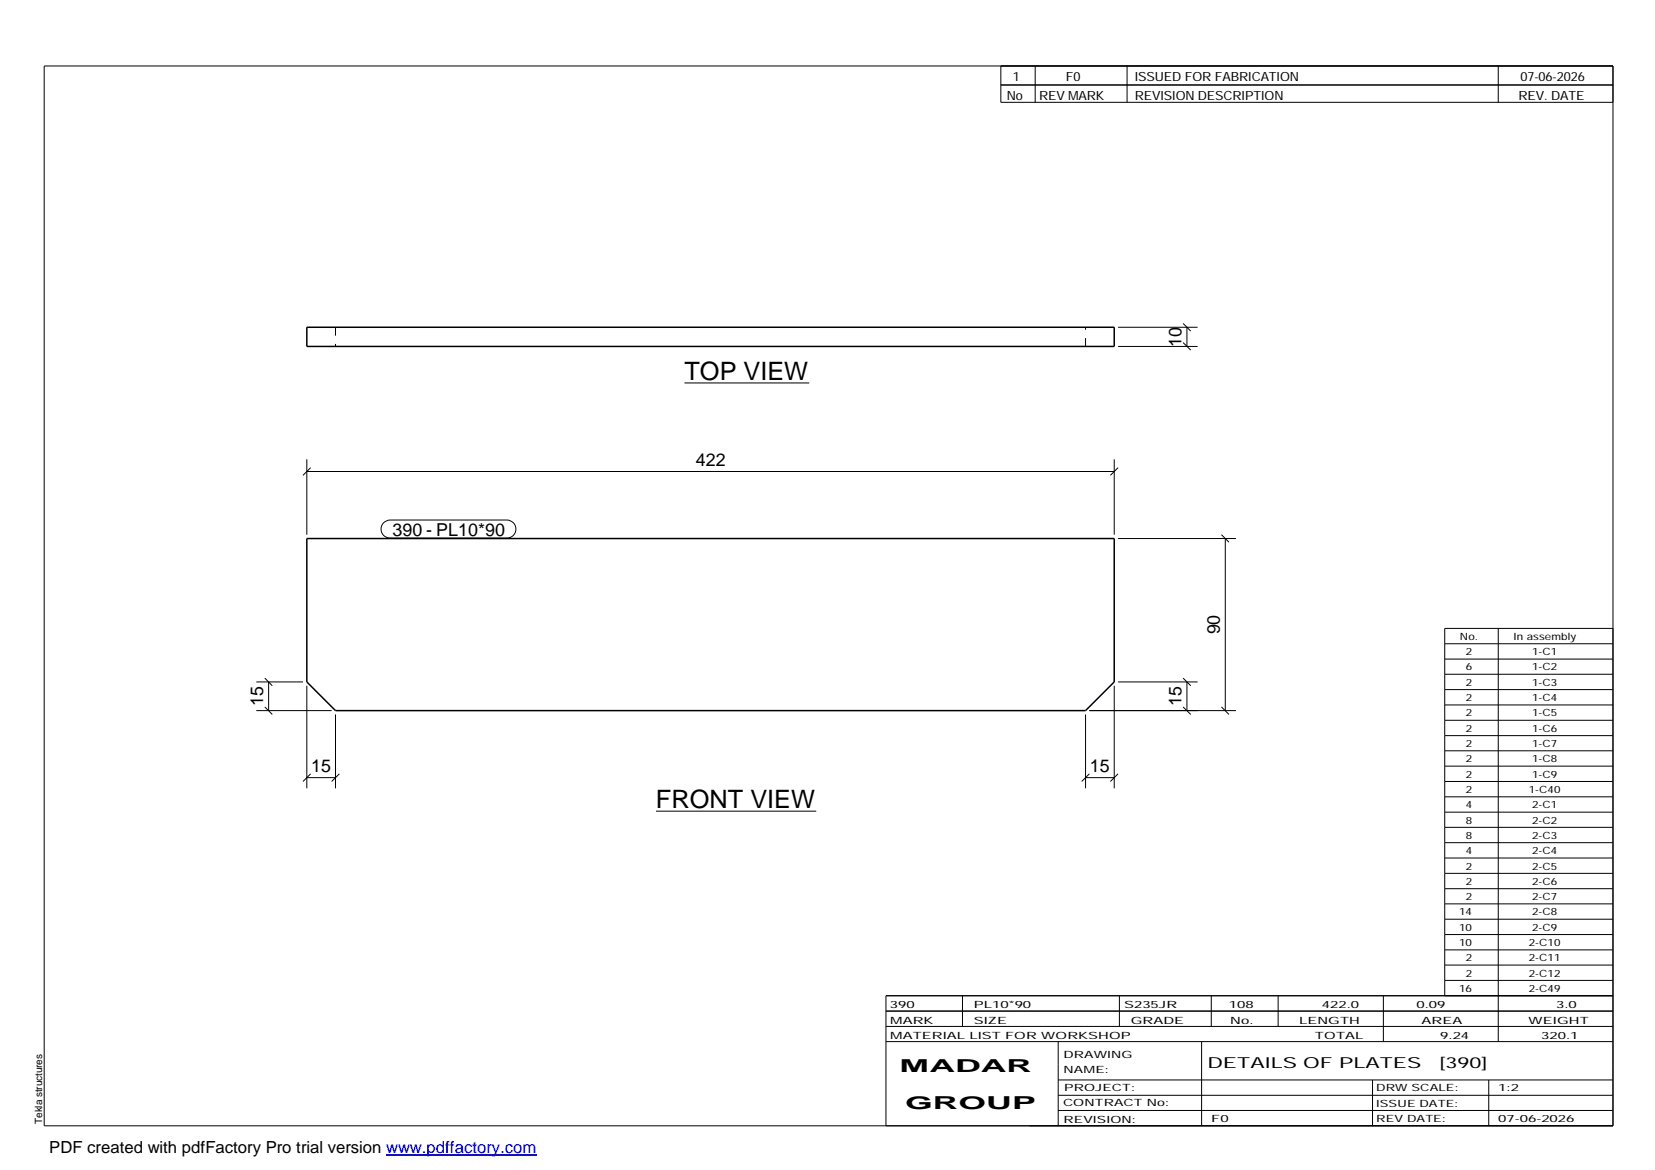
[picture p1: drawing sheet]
<svg xmlns="http://www.w3.org/2000/svg" width="420mm" height="297mm" viewBox="0 0 420 297" stroke-linecap="round" stroke-linejoin="round" font-family="sans-serif">
<path d="M77.9 83.1h205v4.9h-205zM77.9 136.7h205v36.4l-7.3 7.3h-190.4l-7.3-7.3z" fill="none" stroke="#000" stroke-width=".38"/>
<path d="M85.2 83.1v4.9M275.6 88v-4.9" fill="none" stroke="#000" stroke-width=".25" stroke-dasharray="2.1 2.1" stroke-linecap="butt"/>
<g fill="none" stroke="#000" stroke-width=".25">
<path d="M11.2 16.7h398.3v269.1h-398.3zM254.1 16.7v9.3h155.4M262.8 16.7v9.3M286.1 16.7v9.3M380.4 16.7v9.3M254.1 21.6h155.4M173.8 97.2h31.6M283.8 88h20.2M283.8 83.1h20.2M300.4 87l1.9 1.9M300.4 82.1l1.9 2M301.3 83.1v4.9"/>
<path d="M77.9 119.7h205M77.9 116.6v19.1M78.9 118.7l-2 2M282.9 116.6v19.1M283.8 118.7l-1.9 2M97.4 132.7l.8-.5 .8-.2h29.7a2.29 2.29 0 0 1 2.3 2.3 2.29 2.29 0 0 1-2.3 2.3h-29.7a2.27 2.27 0 0 1-2.1-1.4 2.27 2.27 0 0 1 .5-2.5zM283.8 136.7h30M310.1 135.7l1.9 2M311.1 136.7v43.7M380.4 159.5v104.9M409.5 159.5h-42.7v93.3M65.1 173.1h11.8"/>
<path d="M67.2 179.5l1.9 1.9M67.2 172.2l1.9 1.9M68.2 173.1v7.3M77.9 174.1v26M282.9 174.1v26M283.8 173.1h20.2M300.4 179.5l1.9 1.9M300.4 172.2l1.9 1.9M301.3 173.1v7.3M310.1 179.5l1.9 1.9M366.8 163.4h42.7M366.8 167.3h42.7"/>
<path d="M366.8 171.2h42.7M366.8 175.1h42.7M366.8 179h42.7M65.1 180.4h19.1M77.9 197.4h7.3M78.9 196.5l-2 1.9M85.2 181.4v18.7M86.1 196.5l-1.9 1.9M275.6 197.4h7.3M275.6 181.4v18.7M276.6 196.5l-2 1.9M276.6 180.4h37.2"/>
<path d="M283.8 196.5l-1.9 1.9M366.8 182.9h42.7M366.8 186.8h42.7M366.8 190.6h42.7M366.8 194.5h42.7M366.8 198.4h42.7M166.5 205.9h40.7M366.8 202.3h42.7M366.8 206.2h42.7M366.8 210h42.7M366.8 213.9h42.7M366.8 217.8h42.7"/>
<path d="M366.8 221.7h42.7M366.8 225.6h42.7M366.8 229.5h42.7M366.8 233.4h42.7M366.8 237.3h42.7M224.9 256.7h184.6M244.3 252.8v7.8M284.2 252.8v7.8M307.5 252.8v7.8M324.5 252.8v7.8M351.2 252.8v11.6M366.8 241.2h42.7"/>
<path d="M366.8 245h42.7M366.8 248.9h42.7M409.5 252.8h-184.6v33M224.9 264.4h184.6M224.9 260.6h184.6M268.6 264.4v21.4M268.6 274.2h140.9M268.6 278.1h140.9M305.1 264.4v21.4M348.4 274.2v11.6M378 274.2v11.6M268.6 281.9h140.9"/>
</g>
<path d="M98 293.3h38.2" fill="none" stroke="#00f" stroke-width=".3"/>
<g font-size="6.4">
<text x="173.8" y="96.5">TOP VIEW</text>
<text x="166.5" y="205.2">FRONT VIEW</text>
</g>
<g font-size="4.5">
<text x="300" y="88" transform="rotate(-90 300 88)">10</text>
<text x="176.6" y="118.3">422</text>
<text x="99.6" y="136">390 - PL10*90</text>
<text x="309.7" y="161.1" transform="rotate(-90 309.7 161.1)">90</text>
<text x="66.8" y="179.3" transform="rotate(-90 66.8 179.3)">15</text>
<text x="300" y="179.3" transform="rotate(-90 300 179.3)">15</text>
<text x="79" y="196">15</text>
<text x="276.7" y="196">15</text>
<text x="228.4" y="272.3">MADAR</text>
<text x="229.8" y="281.6">GROUP</text>
</g>
<text font-size="4.2" x="12.5" y="292.7">PDF created with pdfFactory Pro trial version www.pdffactory.com</text>
<g font-size="3.9">
<text x="306.5" y="271.3">DETAILS OF PLATES</text>
<text x="365.4" y="271.3">[390]</text>
</g>
<g font-size="3.2">
<text x="257.1" y="20.5">1</text>
<text x="270.6" y="20.5">F0</text>
<text x="288.1" y="20.5">ISSUED FOR FABRICATION</text>
<text x="386" y="20.5">07-06-2026</text>
<text x="255.6" y="25.5">No</text>
<text x="263.8" y="25.5">REV MARK</text>
<text x="288.1" y="25.5">REVISION DESCRIPTION</text>
<text x="385.5" y="25.5">REV. DATE</text>
</g>
<g font-size="2.5">
<text x="370.6" y="162.5">No.</text>
<text x="372.1" y="166.4">2</text>
<text x="384.3" y="162.5">In assembly</text>
<text x="389" y="166.4">1-C1</text>
<text x="372.1" y="170.2">6</text>
<text x="389" y="170.2">1-C2</text>
<text x="372.1" y="174.1">2</text>
<text x="372.1" y="178">2</text>
<text x="389" y="174.1">1-C3</text>
<text x="389" y="178">1-C4</text>
<text x="372.1" y="181.9">2</text>
<text x="372.1" y="185.8">2</text>
<text x="389" y="181.9">1-C5</text>
<text x="389" y="185.8">1-C6</text>
<text x="372.1" y="189.6">2</text>
<text x="389" y="189.6">1-C7</text>
<text x="372.1" y="193.5">2</text>
<text x="372.1" y="197.4">2</text>
<text x="389" y="193.5">1-C8</text>
<text x="389" y="197.4">1-C9</text>
<text x="372.1" y="201.3">2</text>
<text x="388.1" y="201.3">1-C40</text>
<text x="372.1" y="205.2">4</text>
<text x="372.1" y="209.1">8</text>
<text x="389" y="205.2">2-C1</text>
<text x="389" y="209.1">2-C2</text>
<text x="372.1" y="213">8</text>
<text x="389" y="213">2-C3</text>
<text x="372.1" y="216.9">4</text>
<text x="372.1" y="220.8">2</text>
<text x="389" y="216.9">2-C4</text>
<text x="389" y="220.8">2-C5</text>
<text x="372.1" y="224.6">2</text>
<text x="389" y="224.6">2-C6</text>
<text x="370.4" y="232.4">14</text>
<text x="372.1" y="228.5">2</text>
<text x="389" y="228.5">2-C7</text>
<text x="389" y="232.4">2-C8</text>
<text x="370.4" y="236.3">10</text>
<text x="389" y="236.3">2-C9</text>
<text x="370.4" y="240.2">10</text>
<text x="372.1" y="244.1">2</text>
<text x="388.1" y="240.2">2-C10</text>
<text x="388.1" y="244.1">2-C11</text>
<text x="370.4" y="251.8">16</text>
<text x="372.1" y="247.9">2</text>
<text x="388.1" y="247.9">2-C12</text>
<text x="388.1" y="251.8">2-C49</text>
<text x="225.9" y="255.9">390</text>
<text x="247.3" y="255.9">PL10*90</text>
<text x="285.4" y="255.9">S235JR</text>
<text x="312" y="255.9">108</text>
<text x="335.6" y="255.9">422.0</text>
<text x="359.6" y="255.9">0.09</text>
<text x="395.1" y="255.9">3.0</text>
<text x="226" y="263.7">MATERIAL LIST FOR WORKSHOP</text>
<text x="226" y="259.9">MARK</text>
<text x="247.2" y="259.9">SIZE</text>
<text x="287.1" y="259.9">GRADE</text>
<text x="312.3" y="259.9">No.</text>
<text x="329.8" y="259.9">LENGTH</text>
<text x="333.8" y="263.7">TOTAL</text>
<text x="360.9" y="259.9">AREA</text>
<text x="365.6" y="263.7">9.24</text>
<text x="388.1" y="259.9">WEIGHT</text>
<text x="391.3" y="263.7">320.1</text>
<text x="270" y="268.5">DRAWING</text>
<text x="270" y="272.5">NAME:</text>
<text x="269.9" y="280.9">CONTRACT No:</text>
<text x="270.2" y="277">PROJECT:</text>
<text x="349.4" y="277.1">DRW SCALE:</text>
<text x="349.4" y="281">ISSUE DATE:</text>
<text x="380.4" y="277.1">1:2</text>
<text x="10.7" y="285.4" transform="rotate(-90 10.7 285.4)">Tekla structures</text>
<text x="270" y="285">REVISION:</text>
<text x="307.5" y="284.8">F0</text>
<text x="349.4" y="284.8">REV DATE:</text>
<text x="380.4" y="284.8">07-06-2026</text>
</g>
</svg>
